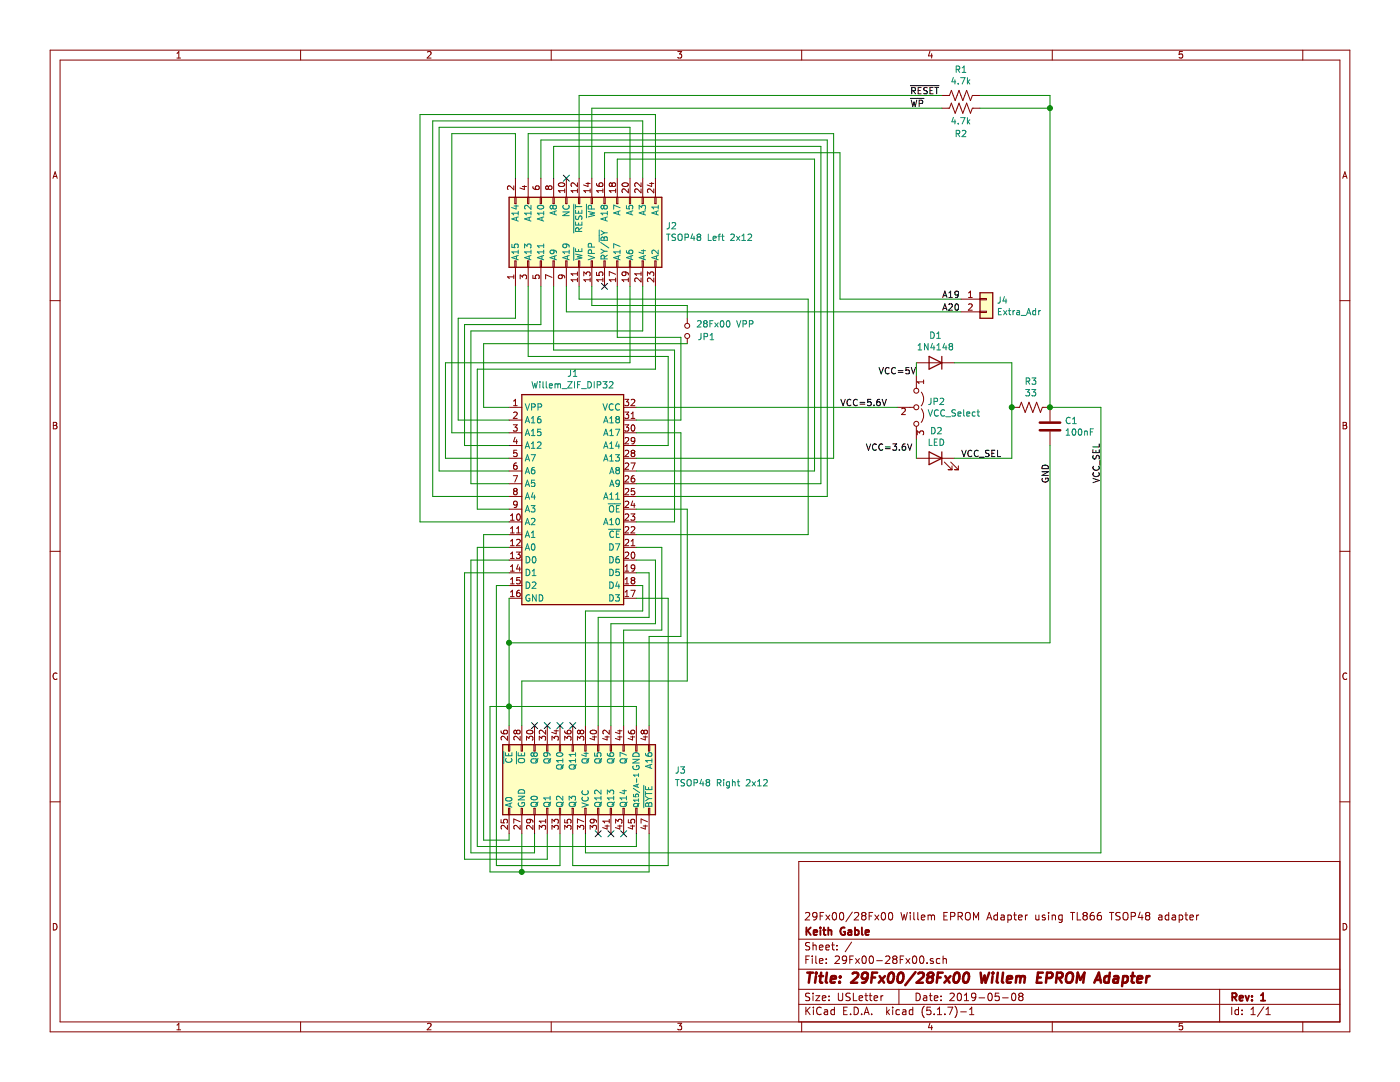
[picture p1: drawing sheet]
EESchema Schematic File Version 4
LIBS:29Fx00-28Fx00-cache
EELAYER 29 0
EELAYER END
$Descr USLetter 11000 8500
encoding utf-8
Sheet 1 1
Title "29Fx00/28Fx00 Willem EPROM Adapter"
Date "2019-05-08"
Rev "1"
Comp "Keith Gable"
Comment1 "29Fx00/28Fx00 Willem EPROM Adapter using TL866 TSOP48 adapter"
Comment2 ""
Comment3 ""
Comment4 ""
$EndDescr
$Comp
L Connector_Generic:Conn_01x02 J4
U 1 1
P 7750 2350
F 0 "J4" H 7830 2342 50  0000 L CNN
F 1 "Extra_Adr" H 7830 2251 50  0000 L CNN
F 2 "Connector_PinHeader_2.54mm:PinHeader_1x02_P2.54mm_Vertical" H 7750 2350 50  0001 C CNN
F 3 "~" H 7750 2350 50  0001 C CNN
	1    7750 2350
	1    0    0    -1  
$EndComp
$Comp
L Willem:Willem_ZIF_DIP32 J1
U 1 1
P 4500 4000
F 0 "J1" H 4500 5067 50  0000 C CNN
F 1 "Willem_ZIF_DIP32" H 4500 4976 50  0000 C CNN
F 2 "Package_DIP:DIP-32_W15.24mm_Socket_LongPads" H 4500 4000 50  0001 C CNN
F 3 "" H 4500 4000 50  0001 C CNN
	1    4500 4000
	1    0    0    -1  
$EndComp
$Comp
L Willem:Conn_02x12_TSOP48_Left J2
U 1 1
P 4550 2050
F 0 "J2" V 4821 1370 50  0000 R CNN
F 1 "TSOP48 Left 2x12" V 4730 1370 50  0000 R CNN
F 2 "Connector_PinHeader_2.54mm:PinHeader_2x12_P2.54mm_Vertical" H 4550 2050 50  0001 C CNN
F 3 "~" H 4550 2050 50  0001 C CNN
	1    4550 2050
	0    -1   -1   0   
$EndComp
$Comp
L Willem:Conn_02x12_TSOP48_Right J3
U 1 1
P 4600 5900
F 0 "J3" V 4750 6600 50  0000 L CNN
F 1 "TSOP48 Right 2x12" V 4850 6600 50  0000 L CNN
F 2 "Willem:PinHeader_2x12_P2.54mm_Vertical_25-48" H 4600 5900 50  0001 C CNN
F 3 "~" H 4600 5900 50  0001 C CNN
	1    4600 5900
	0    1    1    0   
$EndComp
Wire Wire Line
	4050 2250 4050 2500
Wire Wire Line
	4050 2500 3600 2500
Wire Wire Line
	3600 2500 3600 3300
Wire Wire Line
	3600 3300 4000 3300
Wire Wire Line
	4000 3400 3550 3400
Wire Wire Line
	4150 2250 4150 2800
Wire Wire Line
	4150 2800 5250 2800
Wire Wire Line
	5250 2800 5250 3500
Wire Wire Line
	5250 3500 5000 3500
Wire Wire Line
	4150 1400 4150 1050
Wire Wire Line
	4150 1050 6550 1050
Wire Wire Line
	6550 1050 6550 3600
Wire Wire Line
	6550 3600 5000 3600
Wire Wire Line
	4250 2250 4250 2550
Wire Wire Line
	4250 2550 3650 2550
Wire Wire Line
	3650 2550 3650 3500
Wire Wire Line
	3650 3500 4000 3500
Wire Wire Line
	4250 1400 4250 1100
Wire Wire Line
	4250 1100 6500 1100
Wire Wire Line
	6500 1100 6500 3900
Wire Wire Line
	6500 3900 5000 3900
Wire Wire Line
	4350 2250 4350 2750
Wire Wire Line
	4350 2750 5300 2750
Wire Wire Line
	5300 2750 5300 4100
Wire Wire Line
	5300 4100 5000 4100
Wire Wire Line
	4350 1400 4350 1150
Wire Wire Line
	4350 1150 6450 1150
Wire Wire Line
	6450 1150 6450 3800
Wire Wire Line
	6450 3800 5000 3800
Wire Wire Line
	4450 2250 4450 2450
Text Label 7400 2450 0    50   ~ 0
A20
NoConn ~ 4450 1400
$Comp
L Jumper:Jumper_3_Open JP2
U 1 1
P 7200 3200
F 0 "JP2" V 7154 3286 50  0000 L CNN
F 1 "VCC_Select" V 7245 3286 50  0000 L CNN
F 2 "Connector_PinHeader_2.54mm:PinHeader_1x03_P2.54mm_Vertical" H 7200 3200 50  0001 C CNN
F 3 "~" H 7200 3200 50  0001 C CNN
	1    7200 3200
	0    1    1    0   
$EndComp
Wire Wire Line
	5000 3200 7050 3200
Wire Wire Line
	4750 1400 4750 1200
Wire Wire Line
	4750 1200 6600 1200
Wire Wire Line
	6600 1200 6600 2350
Text Label 7400 2350 0    50   ~ 0
A19
Wire Wire Line
	4850 2250 4850 2650
Wire Wire Line
	4850 2650 5350 2650
Wire Wire Line
	5350 2650 5350 3300
Wire Wire Line
	5350 3300 5000 3300
Wire Wire Line
	4850 1400 4850 1250
Wire Wire Line
	4850 1250 6400 1250
Wire Wire Line
	6400 3700 5000 3700
Wire Wire Line
	6400 1250 6400 3700
Wire Wire Line
	4950 2250 4950 2850
Wire Wire Line
	4950 2850 3500 2850
Wire Wire Line
	3500 2850 3500 3600
Wire Wire Line
	3500 3600 4000 3600
Wire Wire Line
	4950 1400 4950 1000
Wire Wire Line
	4950 1000 3450 1000
Wire Wire Line
	3450 1000 3450 3700
Wire Wire Line
	3450 3700 4000 3700
Wire Wire Line
	5050 2250 5050 2600
Wire Wire Line
	5050 2600 3700 2600
Wire Wire Line
	3700 2600 3700 3800
Wire Wire Line
	3700 3800 4000 3800
Wire Wire Line
	5050 1400 5050 950 
Wire Wire Line
	5050 950  3400 950 
Wire Wire Line
	3400 950  3400 3900
Wire Wire Line
	3400 3900 4000 3900
Wire Wire Line
	5150 2250 5150 2900
Wire Wire Line
	5150 2900 3750 2900
Wire Wire Line
	3750 2900 3750 4000
Wire Wire Line
	3750 4000 4000 4000
Wire Wire Line
	5150 1400 5150 900 
Wire Wire Line
	5150 900  3300 900 
Wire Wire Line
	3300 900  3300 4100
Wire Wire Line
	3300 4100 4000 4100
$Comp
L Device:LED D2
U 1 1
P 7350 3600
F 0 "D2" H 7343 3816 50  0000 C CNN
F 1 "LED" H 7343 3725 50  0000 C CNN
F 2 "LED_THT:LED_D3.0mm" H 7350 3600 50  0001 C CNN
F 3 "~" H 7350 3600 50  0001 C CNN
	1    7350 3600
	-1   0    0    -1  
$EndComp
Wire Wire Line
	7200 3450 7200 3600
$Comp
L Diode:1N4148 D1
U 1 1
P 7350 2850
F 0 "D1" H 7350 3066 50  0000 C CNN
F 1 "1N4148" H 7350 2975 50  0000 C CNN
F 2 "Diode_THT:D_DO-35_SOD27_P7.62mm_Horizontal" H 7350 2675 50  0001 C CNN
F 3 "https://assets.nexperia.com/documents/data-sheet/1N4148_1N4448.pdf" H 7350 2850 50  0001 C CNN
	1    7350 2850
	-1   0    0    -1  
$EndComp
Wire Wire Line
	7200 2950 7200 2850
Wire Wire Line
	7500 3600 7950 3600
Wire Wire Line
	7950 3600 7950 3200
Wire Wire Line
	7950 2850 7500 2850
Text Label 6600 3200 0    50   ~ 0
VCC=5.6V
Text Label 6900 2950 0    50   ~ 0
VCC=5V
Text Label 6800 3550 0    50   ~ 0
VCC=3.6V
$Comp
L Device:R_US R3
U 1 1
P 8100 3200
F 0 "R3" V 7895 3200 50  0000 C CNN
F 1 "33" V 7986 3200 50  0000 C CNN
F 2 "Resistor_THT:R_Axial_DIN0309_L9.0mm_D3.2mm_P15.24mm_Horizontal" V 8140 3190 50  0001 C CNN
F 3 "~" H 8100 3200 50  0001 C CNN
	1    8100 3200
	0    1    1    0   
$EndComp
Connection ~ 7950 3200
Wire Wire Line
	7950 3200 7950 2850
$Comp
L Device:C C1
U 1 1
P 8250 3350
F 0 "C1" H 8365 3396 50  0000 L CNN
F 1 "100nF" H 8365 3305 50  0000 L CNN
F 2 "Capacitor_THT:C_Disc_D3.8mm_W2.6mm_P2.50mm" H 8288 3200 50  0001 C CNN
F 3 "~" H 8250 3350 50  0001 C CNN
	1    8250 3350
	1    0    0    -1  
$EndComp
Connection ~ 8250 3200
$Comp
L Device:R_US R1
U 1 1
P 7550 750
F 0 "R1" V 7345 750 50  0000 C CNN
F 1 "4.7k" V 7436 750 50  0000 C CNN
F 2 "Resistor_THT:R_Axial_DIN0309_L9.0mm_D3.2mm_P15.24mm_Horizontal" V 7590 740 50  0001 C CNN
F 3 "~" H 7550 750 50  0001 C CNN
	1    7550 750 
	0    1    1    0   
$EndComp
Wire Wire Line
	7700 750  8250 750 
Wire Wire Line
	4550 1400 4550 750 
Wire Wire Line
	4550 750  7400 750 
Text Label 7150 750  0    50   ~ 0
~RESET
$Comp
L Device:R_US R2
U 1 1
P 7550 850
F 0 "R2" V 7750 850 50  0000 C CNN
F 1 "4.7k" V 7650 850 50  0000 C CNN
F 2 "Resistor_THT:R_Axial_DIN0309_L9.0mm_D3.2mm_P15.24mm_Horizontal" V 7590 840 50  0001 C CNN
F 3 "~" H 7550 850 50  0001 C CNN
	1    7550 850 
	0    1    1    0   
$EndComp
Wire Wire Line
	8250 750  8250 850 
Wire Wire Line
	7400 850  4650 850 
Wire Wire Line
	4650 850  4650 1400
Wire Wire Line
	7700 850  8250 850 
Connection ~ 8250 850 
Wire Wire Line
	8250 850  8250 3200
Text Label 7150 850  0    50   ~ 0
~WP
$Comp
L Device:Jumper_NO_Small JP1
U 1 1
P 5400 2600
F 0 "JP1" V 5350 2450 50  0000 C CNN
F 1 "28Fx00 VPP" V 5450 2300 50  0000 C CNN
F 2 "Connector_PinHeader_2.54mm:PinHeader_1x02_P2.54mm_Vertical" H 5400 2600 50  0001 C CNN
F 3 "~" H 5400 2600 50  0001 C CNN
	1    5400 2600
	0    -1   -1   0   
$EndComp
Wire Wire Line
	4000 3200 3800 3200
Wire Wire Line
	3800 3200 3800 2700
Wire Wire Line
	3800 2700 5400 2700
Wire Wire Line
	7550 2350 6600 2350
Wire Wire Line
	4450 2450 7550 2450
Wire Wire Line
	5400 2500 5400 2400
Wire Wire Line
	5400 2400 4650 2400
Wire Wire Line
	4650 2400 4650 2250
NoConn ~ 4750 2250
Wire Wire Line
	4050 1050 3550 1050
Wire Wire Line
	3550 1050 3550 3400
Wire Wire Line
	4050 1050 4050 1400
Wire Wire Line
	4000 5700 4000 5550
Wire Wire Line
	4100 6550 4100 6850
Wire Wire Line
	4100 6850 3850 6850
Wire Wire Line
	3850 6850 3850 5550
Wire Wire Line
	3850 5550 4000 5550
Connection ~ 4000 5550
Wire Wire Line
	4000 5550 4000 5050
Wire Wire Line
	5100 6550 5100 6850
Wire Wire Line
	5100 6850 4100 6850
Connection ~ 4100 6850
Wire Wire Line
	5000 5700 5000 5550
Wire Wire Line
	5000 5550 4000 5550
Wire Wire Line
	4000 6550 4000 6600
Wire Wire Line
	4000 6600 3800 6600
Wire Wire Line
	3800 6600 3800 4200
Wire Wire Line
	3800 4200 4000 4200
Wire Wire Line
	3750 4300 3750 6650
Wire Wire Line
	3750 6650 5000 6650
Wire Wire Line
	5000 6650 5000 6550
Wire Wire Line
	3750 4300 4000 4300
Wire Wire Line
	4200 6550 4200 6700
Wire Wire Line
	4200 6700 3700 6700
Wire Wire Line
	3700 6700 3700 4400
Wire Wire Line
	3700 4400 4000 4400
Wire Wire Line
	4000 4500 3650 4500
Wire Wire Line
	3650 4500 3650 6750
Wire Wire Line
	3650 6750 4300 6750
Wire Wire Line
	4300 6750 4300 6550
Wire Wire Line
	4400 6550 4400 6800
Wire Wire Line
	4400 6800 3900 6800
Wire Wire Line
	3900 6800 3900 4600
Wire Wire Line
	3900 4600 4000 4600
Wire Wire Line
	4500 6550 4500 6800
Wire Wire Line
	4500 6800 5250 6800
Wire Wire Line
	5250 6800 5250 4700
Wire Wire Line
	5250 4700 5000 4700
Wire Wire Line
	8250 3200 8650 3200
Wire Wire Line
	8650 3200 8650 6700
Wire Wire Line
	8650 6700 4600 6700
Wire Wire Line
	4600 6700 4600 6550
NoConn ~ 4700 6550
NoConn ~ 4800 6550
NoConn ~ 4900 6550
NoConn ~ 4300 5700
NoConn ~ 4400 5700
NoConn ~ 4500 5700
Wire Wire Line
	4600 5700 4600 4800
Wire Wire Line
	4600 4800 5050 4800
Wire Wire Line
	5050 4800 5050 4600
Wire Wire Line
	5050 4600 5000 4600
Wire Wire Line
	4700 5700 4700 4850
Wire Wire Line
	4700 4850 5100 4850
Wire Wire Line
	5100 4850 5100 4500
Wire Wire Line
	5100 4500 5000 4500
Wire Wire Line
	5000 4400 5150 4400
Wire Wire Line
	5150 4400 5150 4900
Wire Wire Line
	5150 4900 4800 4900
Wire Wire Line
	4800 4900 4800 5700
Wire Wire Line
	5000 4300 5200 4300
Wire Wire Line
	5200 4300 5200 4950
Wire Wire Line
	5200 4950 4900 4950
Wire Wire Line
	4900 4950 4900 5700
Wire Wire Line
	5100 5700 5100 5000
Wire Wire Line
	5100 5000 5350 5000
Wire Wire Line
	5350 5000 5350 3400
Wire Wire Line
	5350 3400 5000 3400
NoConn ~ 4200 5700
Wire Wire Line
	4100 5700 4100 5350
Wire Wire Line
	4100 5350 5400 5350
Wire Wire Line
	8250 3500 8250 5050
Wire Wire Line
	8250 5050 4000 5050
Connection ~ 4000 5050
Wire Wire Line
	4000 5050 4000 4700
Text Label 8250 3800 1    50   ~ 0
GND
Text Label 8650 3800 1    50   ~ 0
VCC_SEL
Wire Wire Line
	4550 2250 4550 2350
Wire Wire Line
	4550 2350 6350 2350
Wire Wire Line
	6350 2350 6350 4200
Wire Wire Line
	6350 4200 5000 4200
Wire Wire Line
	5000 4000 5400 4000
Wire Wire Line
	5400 4000 5400 5350
Text Label 7550 3600 0    50   ~ 0
VCC_SEL
$EndSCHEMATC
